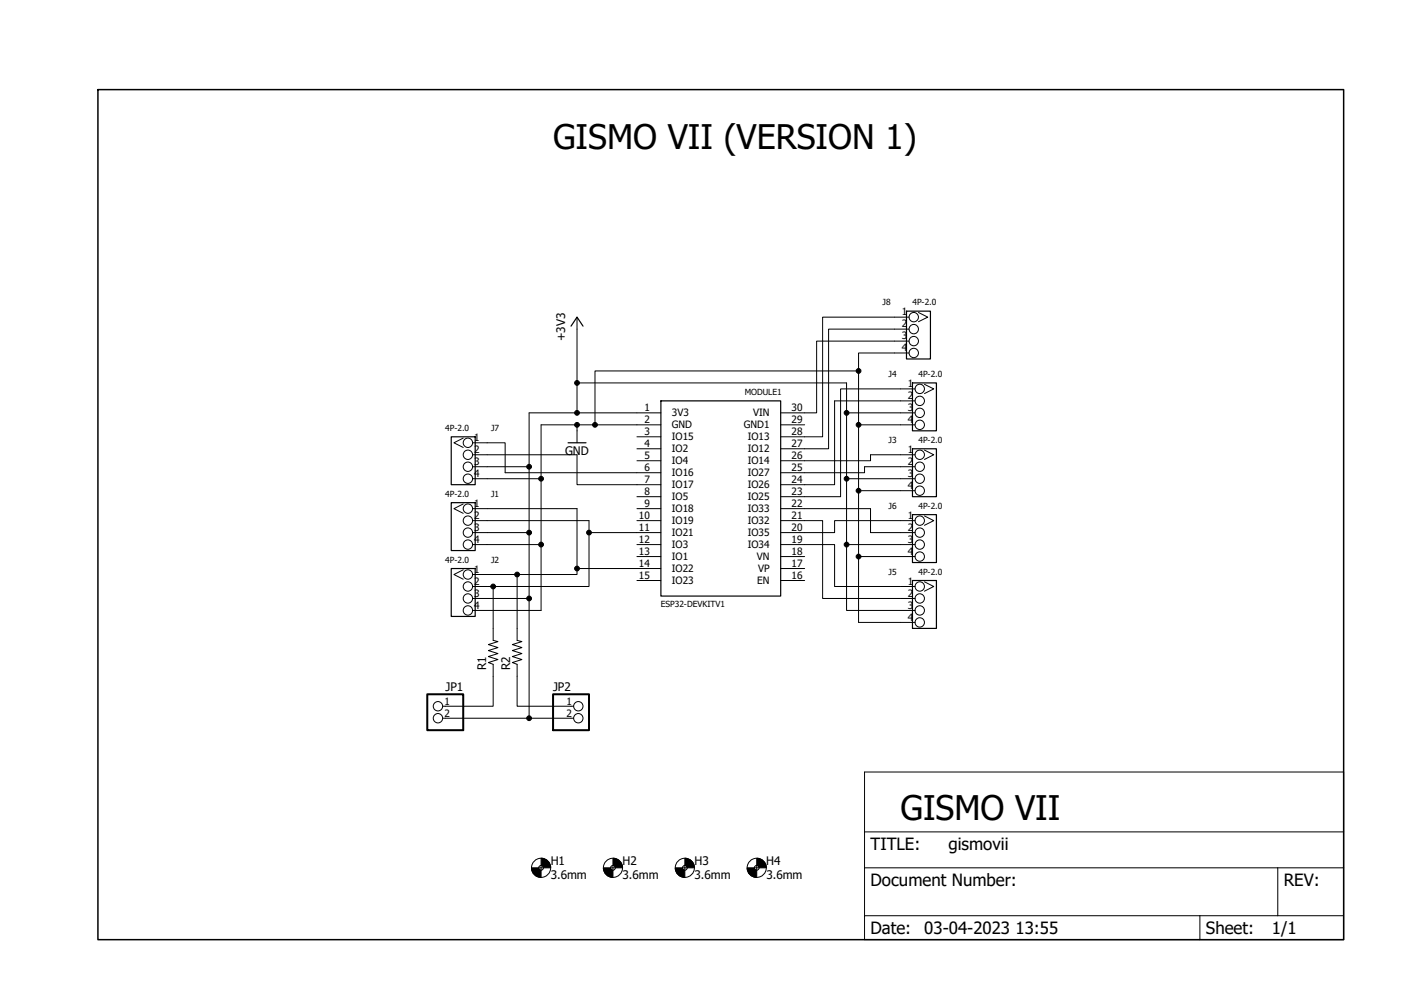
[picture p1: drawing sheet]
<?xml version="1.0" encoding="utf-8"?>
<!DOCTYPE eagle SYSTEM "eagle.dtd">
<eagle version="7.4.0">
<drawing>
<settings>
<setting alwaysvectorfont="no"/>
<setting verticaltext="up"/>
</settings>
<grid distance="0.05" unitdist="inch" unit="inch" style="lines" multiple="1" display="no" altdistance="0.01" altunitdist="inch" altunit="inch"/>
<schematic xreflabel="%F%N/%S.%C%R" xrefpart="/%S.%C%R">
<libraries>
<library name="frames">
<symbols>
<symbol name="DINA4_L">
<frame x1="0" y1="0" x2="264.16" y2="180.34" columns="4" rows="4" layer="94" border-left="no" border-top="no" border-right="no" border-bottom="no"/>
</symbol>
<symbol name="DOCFIELD">
<wire x1="0" y1="0" x2="71.12" y2="0" width="0.1016" layer="94"/>
<wire x1="101.6" y1="15.24" x2="87.63" y2="15.24" width="0.1016" layer="94"/>
<wire x1="0" y1="0" x2="0" y2="5.08" width="0.1016" layer="94"/>
<wire x1="0" y1="5.08" x2="71.12" y2="5.08" width="0.1016" layer="94"/>
<wire x1="0" y1="5.08" x2="0" y2="15.24" width="0.1016" layer="94"/>
<wire x1="101.6" y1="15.24" x2="101.6" y2="5.08" width="0.1016" layer="94"/>
<wire x1="71.12" y1="5.08" x2="71.12" y2="0" width="0.1016" layer="94"/>
<wire x1="71.12" y1="5.08" x2="87.63" y2="5.08" width="0.1016" layer="94"/>
<wire x1="71.12" y1="0" x2="101.6" y2="0" width="0.1016" layer="94"/>
<wire x1="87.63" y1="15.24" x2="87.63" y2="5.08" width="0.1016" layer="94"/>
<wire x1="87.63" y1="15.24" x2="0" y2="15.24" width="0.1016" layer="94"/>
<wire x1="87.63" y1="5.08" x2="101.6" y2="5.08" width="0.1016" layer="94"/>
<wire x1="101.6" y1="5.08" x2="101.6" y2="0" width="0.1016" layer="94"/>
<wire x1="0" y1="15.24" x2="0" y2="22.86" width="0.1016" layer="94"/>
<wire x1="101.6" y1="35.56" x2="0" y2="35.56" width="0.1016" layer="94"/>
<wire x1="101.6" y1="35.56" x2="101.6" y2="22.86" width="0.1016" layer="94"/>
<wire x1="0" y1="22.86" x2="101.6" y2="22.86" width="0.1016" layer="94"/>
<wire x1="0" y1="22.86" x2="0" y2="35.56" width="0.1016" layer="94"/>
<wire x1="101.6" y1="22.86" x2="101.6" y2="15.24" width="0.1016" layer="94"/>
<text x="1.27" y="1.27" size="2.54" layer="94">Date:</text>
<text x="12.7" y="1.27" size="2.54" layer="94">&gt;LAST_DATE_TIME</text>
<text x="72.39" y="1.27" size="2.54" layer="94">Sheet:</text>
<text x="86.36" y="1.27" size="2.54" layer="94">&gt;SHEET</text>
<text x="88.9" y="11.43" size="2.54" layer="94">REV:</text>
<text x="1.27" y="19.05" size="2.54" layer="94">TITLE:</text>
<text x="1.27" y="11.43" size="2.54" layer="94">Document Number:</text>
<text x="17.78" y="19.05" size="2.54" layer="94">&gt;DRAWING_NAME</text>
</symbol>
</symbols>
<devicesets>
<deviceset name="DINA4_L" prefix="FRAME" uservalue="yes">
<gates>
<gate name="G$1" symbol="DINA4_L" x="0" y="0"/>
<gate name="G$2" symbol="DOCFIELD" x="162.56" y="0" addlevel="must"/>
</gates>
<devices>
<device name="">
<technologies>
<technology name=""/>
</technologies>
</device>
</devices>
</deviceset>
</devicesets>
</library>
<library name="supply1">
<symbols>
<symbol name="+3V3">
<wire x1="1.27" y1="-1.905" x2="0" y2="0" width="0.254" layer="94"/>
<wire x1="0" y1="0" x2="-1.27" y2="-1.905" width="0.254" layer="94"/>
<text x="-2.54" y="-5.08" size="1.778" layer="96" rot="R90">&gt;VALUE</text>
<pin name="+3V3" x="0" y="-2.54" visible="off" length="short" direction="sup" rot="R90"/>
</symbol>
<symbol name="GND">
<wire x1="-1.905" y1="0" x2="1.905" y2="0" width="0.254" layer="94"/>
<text x="-2.54" y="-2.54" size="1.778" layer="96">&gt;VALUE</text>
<pin name="GND" x="0" y="2.54" visible="off" length="short" direction="sup" rot="R270"/>
</symbol>
</symbols>
<devicesets>
<deviceset name="+3V3" prefix="+3V3">
<gates>
<gate name="G$1" symbol="+3V3" x="0" y="0"/>
</gates>
<devices>
<device name="">
<technologies>
<technology name=""/>
</technologies>
</device>
</devices>
</deviceset>
<deviceset name="GND" prefix="GND">
<gates>
<gate name="1" symbol="GND" x="0" y="0"/>
</gates>
<devices>
<device name="">
<technologies>
<technology name=""/>
</technologies>
</device>
</devices>
</deviceset>
</devicesets>
</library>
<library name="holes">
<symbols>
<symbol name="MOUNT-HOLE">
<wire x1="0" y1="1.27" x2="1.27" y2="0" width="1.524" layer="94" curve="-90" cap="flat"/>
<wire x1="-1.27" y1="0" x2="0" y2="-1.27" width="1.524" layer="94" curve="90" cap="flat"/>
<wire x1="-0.508" y1="0" x2="0.508" y2="0" width="0.0508" layer="94"/>
<wire x1="0" y1="0.508" x2="0" y2="-0.508" width="0.0508" layer="94"/>
<circle x="0" y="0" radius="2.032" width="0.0508" layer="94"/>
<circle x="0" y="0" radius="0.508" width="0.0508" layer="94"/>
<text x="2.032" y="0.5842" size="1.778" layer="95">&gt;NAME</text>
<text x="2.032" y="-2.4638" size="1.778" layer="96">&gt;VALUE</text>
</symbol>
</symbols>
<devicesets>
<deviceset name="MOUNT-HOLE" prefix="H">
<gates>
<gate name="G$1" symbol="MOUNT-HOLE" x="0" y="0"/>
</gates>
<devices>
<device name="2.8" package="2,8">
<technologies>
<technology name=""/>
</technologies>
</device>
<device name="3.0" package="3,0">
<technologies>
<technology name=""/>
</technologies>
</device>
<device name="3.3" package="3,3">
<technologies>
<technology name=""/>
</technologies>
</device>
<device name="3.6" package="3,6">
<technologies>
<technology name=""/>
</technologies>
</device>
<device name="4.1" package="4,1">
<technologies>
<technology name=""/>
</technologies>
</device>
<device name="4.5" package="4,5">
<technologies>
<technology name=""/>
</technologies>
</device>
<device name="5.0" package="5,0">
<technologies>
<technology name=""/>
</technologies>
</device>
<device name="3.2" package="3,2">
<technologies>
<technology name=""/>
</technologies>
</device>
<device name="4.3" package="4,3">
<technologies>
<technology name=""/>
</technologies>
</device>
<device name="5.5" package="5,5">
<technologies>
<technology name=""/>
</technologies>
</device>
</devices>
</deviceset>
</devicesets>
</library>
<library name="ESP32-DEVKITV1">
<symbols>
<symbol name="ESP32-DEVKITV1">
<wire x1="-25.4" y1="-12.7" x2="-25.4" y2="12.7" width="0.254" layer="94"/>
<wire x1="-25.4" y1="12.7" x2="16" y2="12.7" width="0.254" layer="94"/>
<wire x1="16" y1="12.7" x2="16" y2="-12.7" width="0.254" layer="94"/>
<wire x1="16" y1="-12.7" x2="-25.4" y2="-12.7" width="0.254" layer="94"/>
<pin name="3V3" x="-22.86" y="-17.78" length="middle" rot="R90"/>
<pin name="GND" x="-20.32" y="-17.78" length="middle" rot="R90"/>
<pin name="IO15" x="-17.78" y="-17.78" length="middle" rot="R90"/>
<pin name="IO2" x="-15.24" y="-17.78" length="middle" rot="R90"/>
<pin name="IO4" x="-12.7" y="-17.78" length="middle" rot="R90"/>
<pin name="IO16" x="-10.16" y="-17.78" length="middle" rot="R90"/>
<pin name="IO17" x="-7.62" y="-17.78" length="middle" rot="R90"/>
<pin name="IO5" x="-5.08" y="-17.78" length="middle" rot="R90"/>
<pin name="IO18" x="-2.54" y="-17.78" length="middle" rot="R90"/>
<pin name="IO19" x="0" y="-17.78" length="middle" rot="R90"/>
<pin name="IO21" x="2.54" y="-17.78" length="middle" rot="R90"/>
<pin name="IO3" x="5.08" y="-17.78" length="middle" rot="R90"/>
<pin name="IO1" x="7.62" y="-17.78" length="middle" rot="R90"/>
<pin name="IO22" x="10.16" y="-17.78" length="middle" rot="R90"/>
<pin name="IO23" x="12.7" y="-17.78" length="middle" rot="R90"/>
<pin name="EN" x="12.7" y="17.78" length="middle" rot="R270"/>
<pin name="VP" x="10.16" y="17.78" length="middle" rot="R270"/>
<pin name="VN" x="7.62" y="17.78" length="middle" rot="R270"/>
<pin name="IO34" x="5.08" y="17.78" length="middle" rot="R270"/>
<pin name="IO35" x="2.54" y="17.78" length="middle" rot="R270"/>
<pin name="IO32" x="0" y="17.78" length="middle" rot="R270"/>
<pin name="IO33" x="-2.54" y="17.78" length="middle" rot="R270"/>
<pin name="IO25" x="-5.08" y="17.78" length="middle" rot="R270"/>
<pin name="IO26" x="-7.62" y="17.78" length="middle" rot="R270"/>
<pin name="IO27" x="-10.16" y="17.78" length="middle" rot="R270"/>
<pin name="IO14" x="-12.7" y="17.78" length="middle" rot="R270"/>
<pin name="IO12" x="-15.24" y="17.78" length="middle" rot="R270"/>
<pin name="IO13" x="-17.78" y="17.78" length="middle" rot="R270"/>
<pin name="GND1" x="-20.32" y="17.78" length="middle" rot="R270"/>
<pin name="VIN" x="-22.86" y="17.78" length="middle" rot="R270"/>
<text x="-26.67" y="5.08" size="1.27" layer="95" rot="R90">&gt;NAME</text>
<text x="18.4" y="-12.7" size="1.27" layer="96" rot="R90">ESP32-DEVKITV1</text>
</symbol>
</symbols>
<devicesets>
<deviceset name="ESP32DEVKITV1">
<gates>
<gate name="G$1" symbol="ESP32-DEVKITV1" x="0" y="0"/>
</gates>
<devices>
<device name="" package="ESP32-DEVKITV1">
<connects>
<connect gate="G$1" pin="3V3" pad="1"/>
<connect gate="G$1" pin="EN" pad="16"/>
<connect gate="G$1" pin="GND" pad="2"/>
<connect gate="G$1" pin="GND1" pad="29"/>
<connect gate="G$1" pin="IO1" pad="13"/>
<connect gate="G$1" pin="IO12" pad="27"/>
<connect gate="G$1" pin="IO13" pad="28"/>
<connect gate="G$1" pin="IO14" pad="26"/>
<connect gate="G$1" pin="IO15" pad="3"/>
<connect gate="G$1" pin="IO16" pad="6"/>
<connect gate="G$1" pin="IO17" pad="7"/>
<connect gate="G$1" pin="IO18" pad="9"/>
<connect gate="G$1" pin="IO19" pad="10"/>
<connect gate="G$1" pin="IO2" pad="4"/>
<connect gate="G$1" pin="IO21" pad="11"/>
<connect gate="G$1" pin="IO22" pad="14"/>
<connect gate="G$1" pin="IO23" pad="15"/>
<connect gate="G$1" pin="IO25" pad="23"/>
<connect gate="G$1" pin="IO26" pad="24"/>
<connect gate="G$1" pin="IO27" pad="25"/>
<connect gate="G$1" pin="IO3" pad="12"/>
<connect gate="G$1" pin="IO32" pad="21"/>
<connect gate="G$1" pin="IO33" pad="22"/>
<connect gate="G$1" pin="IO34" pad="19"/>
<connect gate="G$1" pin="IO35" pad="20"/>
<connect gate="G$1" pin="IO4" pad="5"/>
<connect gate="G$1" pin="IO5" pad="8"/>
<connect gate="G$1" pin="VIN" pad="30"/>
<connect gate="G$1" pin="VN" pad="18"/>
<connect gate="G$1" pin="VP" pad="17"/>
</connects>
<technologies>
<technology name=""/>
</technologies>
</device>
</devices>
</deviceset>
</devicesets>
</library>
<library name="OPL_Connector">
<symbols>
<symbol name="GROVE-CONNECTOR-DIP">
<wire x1="-1.27" y1="5.08" x2="3.81" y2="5.08" width="0.254" layer="94"/>
<wire x1="3.81" y1="5.08" x2="3.81" y2="-5.08" width="0.254" layer="94"/>
<wire x1="3.81" y1="-5.08" x2="-1.27" y2="-5.08" width="0.254" layer="94"/>
<wire x1="-1.27" y1="-5.08" x2="-1.27" y2="5.08" width="0.254" layer="94"/>
<text x="-6.35" y="6.35" size="1.27" layer="95" ratio="10">&gt;name</text>
<text x="0" y="6.35" size="1.27" layer="96" ratio="10">&gt;value</text>
<pin name="1" x="-3.81" y="3.81" visible="pad" length="middle" function="dotclk"/>
<pin name="2" x="-3.81" y="1.27" visible="pad" length="middle" function="dot"/>
<pin name="3" x="-3.81" y="-1.27" visible="pad" length="middle" function="dot"/>
<pin name="4" x="-3.81" y="-3.81" visible="pad" length="middle" function="dot"/>
</symbol>
</symbols>
<devicesets>
<deviceset name="GROVE-CONNECTOR-DIP(4P-2.0)" prefix="J" uservalue="yes">
<gates>
<gate name="G$1" symbol="GROVE-CONNECTOR-DIP" x="0" y="0"/>
</gates>
<devices>
<device name="" package="HW4-2.0">
<connects>
<connect gate="G$1" pin="1" pad="1"/>
<connect gate="G$1" pin="2" pad="2"/>
<connect gate="G$1" pin="3" pad="3"/>
<connect gate="G$1" pin="4" pad="4"/>
</connects>
<technologies>
<technology name="">
<attribute name="VALUE" value="4P-2.0" constant="no"/>
</technology>
</technologies>
</device>
</devices>
</deviceset>
</devicesets>
</library>
<library name="rcl">
<symbols>
<symbol name="R-US">
<wire x1="-2.54" y1="0" x2="-2.159" y2="1.016" width="0.2032" layer="94"/>
<wire x1="-2.159" y1="1.016" x2="-1.524" y2="-1.016" width="0.2032" layer="94"/>
<wire x1="-1.524" y1="-1.016" x2="-0.889" y2="1.016" width="0.2032" layer="94"/>
<wire x1="-0.889" y1="1.016" x2="-0.254" y2="-1.016" width="0.2032" layer="94"/>
<wire x1="-0.254" y1="-1.016" x2="0.381" y2="1.016" width="0.2032" layer="94"/>
<wire x1="0.381" y1="1.016" x2="1.016" y2="-1.016" width="0.2032" layer="94"/>
<wire x1="1.016" y1="-1.016" x2="1.651" y2="1.016" width="0.2032" layer="94"/>
<wire x1="1.651" y1="1.016" x2="2.286" y2="-1.016" width="0.2032" layer="94"/>
<wire x1="2.286" y1="-1.016" x2="2.54" y2="0" width="0.2032" layer="94"/>
<text x="-3.81" y="1.4986" size="1.778" layer="95">&gt;NAME</text>
<text x="-3.81" y="-3.302" size="1.778" layer="96">&gt;VALUE</text>
<pin name="2" x="5.08" y="0" visible="off" length="short" direction="pas" swaplevel="1" rot="R180"/>
<pin name="1" x="-5.08" y="0" visible="off" length="short" direction="pas" swaplevel="1"/>
</symbol>
</symbols>
<devicesets>
<deviceset name="R-US_" prefix="R" uservalue="yes">
<gates>
<gate name="G$1" symbol="R-US" x="0" y="0"/>
</gates>
<devices>
<device name="R0402" package="R0402">
<connects>
<connect gate="G$1" pin="1" pad="1"/>
<connect gate="G$1" pin="2" pad="2"/>
</connects>
<technologies>
<technology name=""/>
</technologies>
</device>
<device name="R0603" package="R0603">
<connects>
<connect gate="G$1" pin="1" pad="1"/>
<connect gate="G$1" pin="2" pad="2"/>
</connects>
<technologies>
<technology name=""/>
</technologies>
</device>
<device name="R0805" package="R0805">
<connects>
<connect gate="G$1" pin="1" pad="1"/>
<connect gate="G$1" pin="2" pad="2"/>
</connects>
<technologies>
<technology name=""/>
</technologies>
</device>
<device name="R0805W" package="R0805W">
<connects>
<connect gate="G$1" pin="1" pad="1"/>
<connect gate="G$1" pin="2" pad="2"/>
</connects>
<technologies>
<technology name=""/>
</technologies>
</device>
<device name="R1206" package="R1206">
<connects>
<connect gate="G$1" pin="1" pad="1"/>
<connect gate="G$1" pin="2" pad="2"/>
</connects>
<technologies>
<technology name=""/>
</technologies>
</device>
<device name="R1206W" package="R1206W">
<connects>
<connect gate="G$1" pin="1" pad="1"/>
<connect gate="G$1" pin="2" pad="2"/>
</connects>
<technologies>
<technology name=""/>
</technologies>
</device>
<device name="R1210" package="R1210">
<connects>
<connect gate="G$1" pin="1" pad="1"/>
<connect gate="G$1" pin="2" pad="2"/>
</connects>
<technologies>
<technology name=""/>
</technologies>
</device>
<device name="R1210W" package="R1210W">
<connects>
<connect gate="G$1" pin="1" pad="1"/>
<connect gate="G$1" pin="2" pad="2"/>
</connects>
<technologies>
<technology name=""/>
</technologies>
</device>
<device name="R2010" package="R2010">
<connects>
<connect gate="G$1" pin="1" pad="1"/>
<connect gate="G$1" pin="2" pad="2"/>
</connects>
<technologies>
<technology name=""/>
</technologies>
</device>
<device name="R2010W" package="R2010W">
<connects>
<connect gate="G$1" pin="1" pad="1"/>
<connect gate="G$1" pin="2" pad="2"/>
</connects>
<technologies>
<technology name=""/>
</technologies>
</device>
<device name="R2012" package="R2012">
<connects>
<connect gate="G$1" pin="1" pad="1"/>
<connect gate="G$1" pin="2" pad="2"/>
</connects>
<technologies>
<technology name=""/>
</technologies>
</device>
<device name="R2012W" package="R2012W">
<connects>
<connect gate="G$1" pin="1" pad="1"/>
<connect gate="G$1" pin="2" pad="2"/>
</connects>
<technologies>
<technology name=""/>
</technologies>
</device>
<device name="R2512" package="R2512">
<connects>
<connect gate="G$1" pin="1" pad="1"/>
<connect gate="G$1" pin="2" pad="2"/>
</connects>
<technologies>
<technology name=""/>
</technologies>
</device>
<device name="R2512W" package="R2512W">
<connects>
<connect gate="G$1" pin="1" pad="1"/>
<connect gate="G$1" pin="2" pad="2"/>
</connects>
<technologies>
<technology name=""/>
</technologies>
</device>
<device name="R3216" package="R3216">
<connects>
<connect gate="G$1" pin="1" pad="1"/>
<connect gate="G$1" pin="2" pad="2"/>
</connects>
<technologies>
<technology name=""/>
</technologies>
</device>
<device name="R3216W" package="R3216W">
<connects>
<connect gate="G$1" pin="1" pad="1"/>
<connect gate="G$1" pin="2" pad="2"/>
</connects>
<technologies>
<technology name=""/>
</technologies>
</device>
<device name="R3225" package="R3225">
<connects>
<connect gate="G$1" pin="1" pad="1"/>
<connect gate="G$1" pin="2" pad="2"/>
</connects>
<technologies>
<technology name=""/>
</technologies>
</device>
<device name="R3225W" package="R3225W">
<connects>
<connect gate="G$1" pin="1" pad="1"/>
<connect gate="G$1" pin="2" pad="2"/>
</connects>
<technologies>
<technology name=""/>
</technologies>
</device>
<device name="R5025" package="R5025">
<connects>
<connect gate="G$1" pin="1" pad="1"/>
<connect gate="G$1" pin="2" pad="2"/>
</connects>
<technologies>
<technology name=""/>
</technologies>
</device>
<device name="R5025W" package="R5025W">
<connects>
<connect gate="G$1" pin="1" pad="1"/>
<connect gate="G$1" pin="2" pad="2"/>
</connects>
<technologies>
<technology name=""/>
</technologies>
</device>
<device name="R6332" package="R6332">
<connects>
<connect gate="G$1" pin="1" pad="1"/>
<connect gate="G$1" pin="2" pad="2"/>
</connects>
<technologies>
<technology name=""/>
</technologies>
</device>
<device name="R6332W" package="R6332W">
<connects>
<connect gate="G$1" pin="1" pad="1"/>
<connect gate="G$1" pin="2" pad="2"/>
</connects>
<technologies>
<technology name=""/>
</technologies>
</device>
<device name="M0805" package="M0805">
<connects>
<connect gate="G$1" pin="1" pad="1"/>
<connect gate="G$1" pin="2" pad="2"/>
</connects>
<technologies>
<technology name=""/>
</technologies>
</device>
<device name="M1206" package="M1206">
<connects>
<connect gate="G$1" pin="1" pad="1"/>
<connect gate="G$1" pin="2" pad="2"/>
</connects>
<technologies>
<technology name=""/>
</technologies>
</device>
<device name="M1406" package="M1406">
<connects>
<connect gate="G$1" pin="1" pad="1"/>
<connect gate="G$1" pin="2" pad="2"/>
</connects>
<technologies>
<technology name=""/>
</technologies>
</device>
<device name="M2012" package="M2012">
<connects>
<connect gate="G$1" pin="1" pad="1"/>
<connect gate="G$1" pin="2" pad="2"/>
</connects>
<technologies>
<technology name=""/>
</technologies>
</device>
<device name="M2309" package="M2309">
<connects>
<connect gate="G$1" pin="1" pad="1"/>
<connect gate="G$1" pin="2" pad="2"/>
</connects>
<technologies>
<technology name=""/>
</technologies>
</device>
<device name="M3216" package="M3216">
<connects>
<connect gate="G$1" pin="1" pad="1"/>
<connect gate="G$1" pin="2" pad="2"/>
</connects>
<technologies>
<technology name=""/>
</technologies>
</device>
<device name="M3516" package="M3516">
<connects>
<connect gate="G$1" pin="1" pad="1"/>
<connect gate="G$1" pin="2" pad="2"/>
</connects>
<technologies>
<technology name=""/>
</technologies>
</device>
<device name="M5923" package="M5923">
<connects>
<connect gate="G$1" pin="1" pad="1"/>
<connect gate="G$1" pin="2" pad="2"/>
</connects>
<technologies>
<technology name=""/>
</technologies>
</device>
<device name="0204/5" package="0204/5">
<connects>
<connect gate="G$1" pin="1" pad="1"/>
<connect gate="G$1" pin="2" pad="2"/>
</connects>
<technologies>
<technology name=""/>
</technologies>
</device>
<device name="0204/7" package="0204/7">
<connects>
<connect gate="G$1" pin="1" pad="1"/>
<connect gate="G$1" pin="2" pad="2"/>
</connects>
<technologies>
<technology name=""/>
</technologies>
</device>
<device name="0207/10" package="0207/10">
<connects>
<connect gate="G$1" pin="1" pad="1"/>
<connect gate="G$1" pin="2" pad="2"/>
</connects>
<technologies>
<technology name=""/>
</technologies>
</device>
<device name="0207/12" package="0207/12">
<connects>
<connect gate="G$1" pin="1" pad="1"/>
<connect gate="G$1" pin="2" pad="2"/>
</connects>
<technologies>
<technology name=""/>
</technologies>
</device>
<device name="0207/15" package="0207/15">
<connects>
<connect gate="G$1" pin="1" pad="1"/>
<connect gate="G$1" pin="2" pad="2"/>
</connects>
<technologies>
<technology name=""/>
</technologies>
</device>
<device name="0207/2V" package="0207/2V">
<connects>
<connect gate="G$1" pin="1" pad="1"/>
<connect gate="G$1" pin="2" pad="2"/>
</connects>
<technologies>
<technology name=""/>
</technologies>
</device>
<device name="0207/5V" package="0207/5V">
<connects>
<connect gate="G$1" pin="1" pad="1"/>
<connect gate="G$1" pin="2" pad="2"/>
</connects>
<technologies>
<technology name=""/>
</technologies>
</device>
<device name="0207/7" package="0207/7">
<connects>
<connect gate="G$1" pin="1" pad="1"/>
<connect gate="G$1" pin="2" pad="2"/>
</connects>
<technologies>
<technology name=""/>
</technologies>
</device>
<device name="0309/10" package="0309/10">
<connects>
<connect gate="G$1" pin="1" pad="1"/>
<connect gate="G$1" pin="2" pad="2"/>
</connects>
<technologies>
<technology name=""/>
</technologies>
</device>
<device name="0309/12" package="0309/12">
<connects>
<connect gate="G$1" pin="1" pad="1"/>
<connect gate="G$1" pin="2" pad="2"/>
</connects>
<technologies>
<technology name=""/>
</technologies>
</device>
<device name="0411/12" package="0411/12">
<connects>
<connect gate="G$1" pin="1" pad="1"/>
<connect gate="G$1" pin="2" pad="2"/>
</connects>
<technologies>
<technology name=""/>
</technologies>
</device>
<device name="0411/15" package="0411/15">
<connects>
<connect gate="G$1" pin="1" pad="1"/>
<connect gate="G$1" pin="2" pad="2"/>
</connects>
<technologies>
<technology name=""/>
</technologies>
</device>
<device name="0411/3V" package="0411V">
<connects>
<connect gate="G$1" pin="1" pad="1"/>
<connect gate="G$1" pin="2" pad="2"/>
</connects>
<technologies>
<technology name=""/>
</technologies>
</device>
<device name="0414/15" package="0414/15">
<connects>
<connect gate="G$1" pin="1" pad="1"/>
<connect gate="G$1" pin="2" pad="2"/>
</connects>
<technologies>
<technology name=""/>
</technologies>
</device>
<device name="0414/5V" package="0414V">
<connects>
<connect gate="G$1" pin="1" pad="1"/>
<connect gate="G$1" pin="2" pad="2"/>
</connects>
<technologies>
<technology name=""/>
</technologies>
</device>
<device name="0617/17" package="0617/17">
<connects>
<connect gate="G$1" pin="1" pad="1"/>
<connect gate="G$1" pin="2" pad="2"/>
</connects>
<technologies>
<technology name=""/>
</technologies>
</device>
<device name="0617/22" package="0617/22">
<connects>
<connect gate="G$1" pin="1" pad="1"/>
<connect gate="G$1" pin="2" pad="2"/>
</connects>
<technologies>
<technology name=""/>
</technologies>
</device>
<device name="0617/5V" package="0617V">
<connects>
<connect gate="G$1" pin="1" pad="1"/>
<connect gate="G$1" pin="2" pad="2"/>
</connects>
<technologies>
<technology name=""/>
</technologies>
</device>
<device name="0922/22" package="0922/22">
<connects>
<connect gate="G$1" pin="1" pad="1"/>
<connect gate="G$1" pin="2" pad="2"/>
</connects>
<technologies>
<technology name=""/>
</technologies>
</device>
<device name="0613/5V" package="P0613V">
<connects>
<connect gate="G$1" pin="1" pad="1"/>
<connect gate="G$1" pin="2" pad="2"/>
</connects>
<technologies>
<technology name=""/>
</technologies>
</device>
<device name="0613/15" package="P0613/15">
<connects>
<connect gate="G$1" pin="1" pad="1"/>
<connect gate="G$1" pin="2" pad="2"/>
</connects>
<technologies>
<technology name=""/>
</technologies>
</device>
<device name="0817/22" package="P0817/22">
<connects>
<connect gate="G$1" pin="1" pad="1"/>
<connect gate="G$1" pin="2" pad="2"/>
</connects>
<technologies>
<technology name=""/>
</technologies>
</device>
<device name="0817/7V" package="P0817V">
<connects>
<connect gate="G$1" pin="1" pad="1"/>
<connect gate="G$1" pin="2" pad="2"/>
</connects>
<technologies>
<technology name=""/>
</technologies>
</device>
<device name="V234/12" package="V234/12">
<connects>
<connect gate="G$1" pin="1" pad="1"/>
<connect gate="G$1" pin="2" pad="2"/>
</connects>
<technologies>
<technology name=""/>
</technologies>
</device>
<device name="V235/17" package="V235/17">
<connects>
<connect gate="G$1" pin="1" pad="1"/>
<connect gate="G$1" pin="2" pad="2"/>
</connects>
<technologies>
<technology name=""/>
</technologies>
</device>
<device name="V526-0" package="V526-0">
<connects>
<connect gate="G$1" pin="1" pad="1"/>
<connect gate="G$1" pin="2" pad="2"/>
</connects>
<technologies>
<technology name=""/>
</technologies>
</device>
<device name="MELF0102AX" package="MINI_MELF-0102AX">
<connects>
<connect gate="G$1" pin="1" pad="1"/>
<connect gate="G$1" pin="2" pad="2"/>
</connects>
<technologies>
<technology name=""/>
</technologies>
</device>
<device name="0922V" package="0922V">
<connects>
<connect gate="G$1" pin="1" pad="1"/>
<connect gate="G$1" pin="2" pad="2"/>
</connects>
<technologies>
<technology name=""/>
</technologies>
</device>
<device name="MELF0102R" package="MINI_MELF-0102R">
<connects>
<connect gate="G$1" pin="1" pad="1"/>
<connect gate="G$1" pin="2" pad="2"/>
</connects>
<technologies>
<technology name=""/>
</technologies>
</device>
<device name="MELF0102W" package="MINI_MELF-0102W">
<connects>
<connect gate="G$1" pin="1" pad="1"/>
<connect gate="G$1" pin="2" pad="2"/>
</connects>
<technologies>
<technology name=""/>
</technologies>
</device>
<device name="MELF0204R" package="MINI_MELF-0204R">
<connects>
<connect gate="G$1" pin="1" pad="1"/>
<connect gate="G$1" pin="2" pad="2"/>
</connects>
<technologies>
<technology name=""/>
</technologies>
</device>
<device name="MELF0204W" package="MINI_MELF-0204W">
<connects>
<connect gate="G$1" pin="1" pad="1"/>
<connect gate="G$1" pin="2" pad="2"/>
</connects>
<technologies>
<technology name=""/>
</technologies>
</device>
<device name="MELF0207R" package="MINI_MELF-0207R">
<connects>
<connect gate="G$1" pin="1" pad="1"/>
<connect gate="G$1" pin="2" pad="2"/>
</connects>
<technologies>
<technology name=""/>
</technologies>
</device>
<device name="MELF0207W" package="MINI_MELF-0207W">
<connects>
<connect gate="G$1" pin="1" pad="1"/>
<connect gate="G$1" pin="2" pad="2"/>
</connects>
<technologies>
<technology name=""/>
</technologies>
</device>
<device name="RDH/15" package="RDH/15">
<connects>
<connect gate="G$1" pin="1" pad="1"/>
<connect gate="G$1" pin="2" pad="2"/>
</connects>
<technologies>
<technology name=""/>
</technologies>
</device>
<device name="0204/2V" package="0204V">
<connects>
<connect gate="G$1" pin="1" pad="1"/>
<connect gate="G$1" pin="2" pad="2"/>
</connects>
<technologies>
<technology name=""/>
</technologies>
</device>
<device name="0309/V" package="0309V">
<connects>
<connect gate="G$1" pin="1" pad="1"/>
<connect gate="G$1" pin="2" pad="2"/>
</connects>
<technologies>
<technology name=""/>
</technologies>
</device>
<device name="R0201" package="R0201">
<connects>
<connect gate="G$1" pin="1" pad="1"/>
<connect gate="G$1" pin="2" pad="2"/>
</connects>
<technologies>
<technology name=""/>
</technologies>
</device>
<device name="VMTA55" package="VMTA55">
<connects>
<connect gate="G$1" pin="1" pad="1"/>
<connect gate="G$1" pin="2" pad="2"/>
</connects>
<technologies>
<technology name=""/>
</technologies>
</device>
<device name="VMTB60" package="VMTB60">
<connects>
<connect gate="G$1" pin="1" pad="1"/>
<connect gate="G$1" pin="2" pad="2"/>
</connects>
<technologies>
<technology name=""/>
</technologies>
</device>
<device name="VTA52" package="VTA52">
<connects>
<connect gate="G$1" pin="1" pad="1"/>
<connect gate="G$1" pin="2" pad="2"/>
</connects>
<technologies>
<technology name=""/>
</technologies>
</device>
<device name="VTA53" package="VTA53">
<connects>
<connect gate="G$1" pin="1" pad="1"/>
<connect gate="G$1" pin="2" pad="2"/>
</connects>
<technologies>
<technology name=""/>
</technologies>
</device>
<device name="VTA54" package="VTA54">
<connects>
<connect gate="G$1" pin="1" pad="1"/>
<connect gate="G$1" pin="2" pad="2"/>
</connects>
<technologies>
<technology name=""/>
</technologies>
</device>
<device name="VTA55" package="VTA55">
<connects>
<connect gate="G$1" pin="1" pad="1"/>
<connect gate="G$1" pin="2" pad="2"/>
</connects>
<technologies>
<technology name=""/>
</technologies>
</device>
<device name="VTA56" package="VTA56">
<connects>
<connect gate="G$1" pin="1" pad="1"/>
<connect gate="G$1" pin="2" pad="2"/>
</connects>
<technologies>
<technology name=""/>
</technologies>
</device>
<device name="R4527" package="R4527">
<connects>
<connect gate="G$1" pin="1" pad="1"/>
<connect gate="G$1" pin="2" pad="2"/>
</connects>
<technologies>
<technology name=""/>
</technologies>
</device>
<device name="WSC0001" package="WSC0001">
<connects>
<connect gate="G$1" pin="1" pad="1"/>
<connect gate="G$1" pin="2" pad="2"/>
</connects>
<technologies>
<technology name=""/>
</technologies>
</device>
<device name="WSC0002" package="WSC0002">
<connects>
<connect gate="G$1" pin="1" pad="1"/>
<connect gate="G$1" pin="2" pad="2"/>
</connects>
<technologies>
<technology name=""/>
</technologies>
</device>
<device name="WSC01/2" package="WSC01/2">
<connects>
<connect gate="G$1" pin="1" pad="1"/>
<connect gate="G$1" pin="2" pad="2"/>
</connects>
<technologies>
<technology name=""/>
</technologies>
</device>
<device name="WSC2515" package="WSC2515">
<connects>
<connect gate="G$1" pin="1" pad="1"/>
<connect gate="G$1" pin="2" pad="2"/>
</connects>
<technologies>
<technology name=""/>
</technologies>
</device>
<device name="WSC4527" package="WSC4527">
<connects>
<connect gate="G$1" pin="1" pad="1"/>
<connect gate="G$1" pin="2" pad="2"/>
</connects>
<technologies>
<technology name=""/>
</technologies>
</device>
<device name="WSC6927" package="WSC6927">
<connects>
<connect gate="G$1" pin="1" pad="1"/>
<connect gate="G$1" pin="2" pad="2"/>
</connects>
<technologies>
<technology name=""/>
</technologies>
</device>
<device name="R1218" package="R1218">
<connects>
<connect gate="G$1" pin="1" pad="1"/>
<connect gate="G$1" pin="2" pad="2"/>
</connects>
<technologies>
<technology name=""/>
</technologies>
</device>
<device name="1812X7R" package="1812X7R">
<connects>
<connect gate="G$1" pin="1" pad="1"/>
<connect gate="G$1" pin="2" pad="2"/>
</connects>
<technologies>
<technology name=""/>
</technologies>
</device>
<device name="01005" package="R01005">
<connects>
<connect gate="G$1" pin="1" pad="1"/>
<connect gate="G$1" pin="2" pad="2"/>
</connects>
<technologies>
<technology name=""/>
</technologies>
</device>
</devices>
</deviceset>
</devicesets>
</library>
<library name="pinhead">
<symbols>
<symbol name="PINHD2">
<wire x1="-6.35" y1="-2.54" x2="1.27" y2="-2.54" width="0.4064" layer="94"/>
<wire x1="1.27" y1="-2.54" x2="1.27" y2="5.08" width="0.4064" layer="94"/>
<wire x1="1.27" y1="5.08" x2="-6.35" y2="5.08" width="0.4064" layer="94"/>
<wire x1="-6.35" y1="5.08" x2="-6.35" y2="-2.54" width="0.4064" layer="94"/>
<text x="-6.35" y="5.715" size="1.778" layer="95">&gt;NAME</text>
<text x="-6.35" y="-5.08" size="1.778" layer="96">&gt;VALUE</text>
<pin name="1" x="-2.54" y="2.54" visible="pad" length="short" direction="pas" function="dot"/>
<pin name="2" x="-2.54" y="0" visible="pad" length="short" direction="pas" function="dot"/>
</symbol>
</symbols>
<devicesets>
<deviceset name="PINHD-1X2" prefix="JP" uservalue="yes">
<gates>
<gate name="G$1" symbol="PINHD2" x="0" y="0"/>
</gates>
<devices>
<device name="" package="1X02">
<connects>
<connect gate="G$1" pin="1" pad="1"/>
<connect gate="G$1" pin="2" pad="2"/>
</connects>
<technologies>
<technology name=""/>
</technologies>
</device>
<device name="/90" package="1X02/90">
<connects>
<connect gate="G$1" pin="1" pad="1"/>
<connect gate="G$1" pin="2" pad="2"/>
</connects>
<technologies>
<technology name=""/>
</technologies>
</device>
</devices>
</deviceset>
</devicesets>
</library>
</libraries>
<attributes>
</attributes>
<variantdefs>
</variantdefs>
<classes>
<class number="0" name="default" width="0" drill="0">
</class>
</classes>
<parts>
<part name="FRAME1" library="frames" deviceset="DINA4_L" device=""/>
<part name="+3V1" library="supply1" deviceset="+3V3" device=""/>
<part name="GND1" library="supply1" deviceset="GND" device=""/>
<part name="H1" library="holes" deviceset="MOUNT-HOLE" device="3.6" value="3.6mm"/>
<part name="H2" library="holes" deviceset="MOUNT-HOLE" device="3.6" value="3.6mm"/>
<part name="H3" library="holes" deviceset="MOUNT-HOLE" device="3.6" value="3.6mm"/>
<part name="H4" library="holes" deviceset="MOUNT-HOLE" device="3.6" value="3.6mm"/>
<part name="MODULE1" library="ESP32-DEVKITV1" deviceset="ESP32DEVKITV1" device=""/>
<part name="J2" library="OPL_Connector" deviceset="GROVE-CONNECTOR-DIP(4P-2.0)" device="" value="4P-2.0"/>
<part name="J3" library="OPL_Connector" deviceset="GROVE-CONNECTOR-DIP(4P-2.0)" device="" value="4P-2.0"/>
<part name="J4" library="OPL_Connector" deviceset="GROVE-CONNECTOR-DIP(4P-2.0)" device="" value="4P-2.0"/>
<part name="J5" library="OPL_Connector" deviceset="GROVE-CONNECTOR-DIP(4P-2.0)" device="" value="4P-2.0"/>
<part name="J6" library="OPL_Connector" deviceset="GROVE-CONNECTOR-DIP(4P-2.0)" device="" value="4P-2.0"/>
<part name="J7" library="OPL_Connector" deviceset="GROVE-CONNECTOR-DIP(4P-2.0)" device="" value="4P-2.0"/>
<part name="J1" library="OPL_Connector" deviceset="GROVE-CONNECTOR-DIP(4P-2.0)" device="" value="4P-2.0"/>
<part name="R2" library="rcl" deviceset="R-US_" device="0204/7"/>
<part name="R1" library="rcl" deviceset="R-US_" device="0204/7"/>
<part name="JP1" library="pinhead" deviceset="PINHD-1X2" device=""/>
<part name="JP2" library="pinhead" deviceset="PINHD-1X2" device=""/>
<part name="J8" library="OPL_Connector" deviceset="GROVE-CONNECTOR-DIP(4P-2.0)" device="" value="4P-2.0"/>
</parts>
<sheets>
<sheet>
<plain>
<text x="96.52" y="167.64" size="5.08" layer="94">GISMO VII (VERSION 1)</text>
<text x="170.18" y="25.4" size="5.08" layer="94" ratio="20">GISMO VII</text>
</plain>
<instances>
<instance part="FRAME1" gate="G$1" x="0" y="0"/>
<instance part="FRAME1" gate="G$2" x="162.56" y="0"/>
<instance part="+3V1" gate="G$1" x="101.6" y="132.08"/>
<instance part="GND1" gate="1" x="101.6" y="105.41"/>
<instance part="H1" gate="G$1" x="93.98" y="15.24"/>
<instance part="H2" gate="G$1" x="109.22" y="15.24"/>
<instance part="H3" gate="G$1" x="124.46" y="15.24"/>
<instance part="H4" gate="G$1" x="139.7" y="15.24"/>
<instance part="MODULE1" gate="G$1" x="132.08" y="88.9" rot="R270"/>
<instance part="J2" gate="G$1" x="78.74" y="73.66" rot="MR0"/>
<instance part="J3" gate="G$1" x="173.99" y="99.06"/>
<instance part="J4" gate="G$1" x="173.99" y="113.03"/>
<instance part="J5" gate="G$1" x="173.99" y="71.12"/>
<instance part="J6" gate="G$1" x="173.99" y="85.09"/>
<instance part="J7" gate="G$1" x="78.74" y="101.6" rot="MR0"/>
<instance part="J1" gate="G$1" x="78.74" y="87.63" rot="MR0"/>
<instance part="R2" gate="G$1" x="88.9" y="60.96" rot="R90"/>
<instance part="R1" gate="G$1" x="83.82" y="60.96" rot="R90"/>
<instance part="JP1" gate="G$1" x="71.12" y="46.99" rot="MR0"/>
<instance part="JP2" gate="G$1" x="102.87" y="46.99"/>
<instance part="J8" gate="G$1" x="172.72" y="128.27"/>
</instances>
<busses>
</busses>
<nets>
<net name="+3V3" class="0">
<segment>
<pinref part="+3V1" gate="G$1" pin="+3V3"/>
<wire x1="114.3" y1="111.76" x2="101.6" y2="111.76" width="0.1524" layer="91"/>
<wire x1="101.6" y1="111.76" x2="101.6" y2="118.11" width="0.1524" layer="91"/>
<pinref part="MODULE1" gate="G$1" pin="3V3"/>
<wire x1="101.6" y1="118.11" x2="101.6" y2="129.54" width="0.1524" layer="91"/>
<wire x1="101.6" y1="111.76" x2="91.44" y2="111.76" width="0.1524" layer="91"/>
<junction x="101.6" y="111.76"/>
<pinref part="J1" gate="G$1" pin="3"/>
<wire x1="91.44" y1="111.76" x2="91.44" y2="100.33" width="0.1524" layer="91"/>
<wire x1="91.44" y1="100.33" x2="91.44" y2="86.36" width="0.1524" layer="91"/>
<wire x1="91.44" y1="86.36" x2="82.55" y2="86.36" width="0.1524" layer="91"/>
<wire x1="91.44" y1="86.36" x2="91.44" y2="72.39" width="0.1524" layer="91"/>
<junction x="91.44" y="86.36"/>
<pinref part="J2" gate="G$1" pin="3"/>
<wire x1="91.44" y1="72.39" x2="82.55" y2="72.39" width="0.1524" layer="91"/>
<wire x1="101.6" y1="118.11" x2="158.75" y2="118.11" width="0.1524" layer="91"/>
<junction x="101.6" y="118.11"/>
<wire x1="158.75" y1="118.11" x2="158.75" y2="111.76" width="0.1524" layer="91"/>
<pinref part="J5" gate="G$1" pin="3"/>
<wire x1="158.75" y1="111.76" x2="158.75" y2="97.79" width="0.1524" layer="91"/>
<wire x1="158.75" y1="97.79" x2="158.75" y2="83.82" width="0.1524" layer="91"/>
<wire x1="158.75" y1="83.82" x2="158.75" y2="69.85" width="0.1524" layer="91"/>
<wire x1="158.75" y1="69.85" x2="170.18" y2="69.85" width="0.1524" layer="91"/>
<pinref part="J4" gate="G$1" pin="3"/>
<wire x1="170.18" y1="111.76" x2="158.75" y2="111.76" width="0.1524" layer="91"/>
<junction x="158.75" y="111.76"/>
<pinref part="J3" gate="G$1" pin="3"/>
<wire x1="170.18" y1="97.79" x2="158.75" y2="97.79" width="0.1524" layer="91"/>
<junction x="158.75" y="97.79"/>
<pinref part="J6" gate="G$1" pin="3"/>
<wire x1="170.18" y1="83.82" x2="158.75" y2="83.82" width="0.1524" layer="91"/>
<junction x="158.75" y="83.82"/>
<pinref part="JP1" gate="G$1" pin="2"/>
<pinref part="JP2" gate="G$1" pin="2"/>
<wire x1="73.66" y1="46.99" x2="91.44" y2="46.99" width="0.1524" layer="91"/>
<wire x1="91.44" y1="46.99" x2="100.33" y2="46.99" width="0.1524" layer="91"/>
<wire x1="91.44" y1="72.39" x2="91.44" y2="46.99" width="0.1524" layer="91"/>
<junction x="91.44" y="72.39"/>
<junction x="91.44" y="46.99"/>
<pinref part="J7" gate="G$1" pin="3"/>
<wire x1="82.55" y1="100.33" x2="91.44" y2="100.33" width="0.1524" layer="91"/>
<junction x="91.44" y="100.33"/>
</segment>
</net>
<net name="GND" class="0">
<segment>
<pinref part="GND1" gate="1" pin="GND"/>
<wire x1="114.3" y1="109.22" x2="105.41" y2="109.22" width="0.1524" layer="91"/>
<wire x1="105.41" y1="109.22" x2="101.6" y2="109.22" width="0.1524" layer="91"/>
<wire x1="101.6" y1="109.22" x2="101.6" y2="107.95" width="0.1524" layer="91"/>
<pinref part="MODULE1" gate="G$1" pin="GND"/>
<wire x1="93.98" y1="109.22" x2="101.6" y2="109.22" width="0.1524" layer="91"/>
<junction x="101.6" y="109.22"/>
<pinref part="J1" gate="G$1" pin="4"/>
<wire x1="93.98" y1="109.22" x2="93.98" y2="97.79" width="0.1524" layer="91"/>
<wire x1="93.98" y1="97.79" x2="93.98" y2="83.82" width="0.1524" layer="91"/>
<wire x1="93.98" y1="83.82" x2="82.55" y2="83.82" width="0.1524" layer="91"/>
<wire x1="93.98" y1="69.85" x2="93.98" y2="83.82" width="0.1524" layer="91"/>
<junction x="93.98" y="83.82"/>
<pinref part="J2" gate="G$1" pin="4"/>
<wire x1="82.55" y1="69.85" x2="93.98" y2="69.85" width="0.1524" layer="91"/>
<wire x1="161.29" y1="109.22" x2="161.29" y2="95.25" width="0.1524" layer="91"/>
<pinref part="J5" gate="G$1" pin="4"/>
<wire x1="161.29" y1="95.25" x2="161.29" y2="81.28" width="0.1524" layer="91"/>
<wire x1="161.29" y1="81.28" x2="161.29" y2="67.31" width="0.1524" layer="91"/>
<wire x1="170.18" y1="67.31" x2="161.29" y2="67.31" width="0.1524" layer="91"/>
<pinref part="J6" gate="G$1" pin="4"/>
<wire x1="170.18" y1="81.28" x2="161.29" y2="81.28" width="0.1524" layer="91"/>
<junction x="161.29" y="81.28"/>
<pinref part="J3" gate="G$1" pin="4"/>
<wire x1="170.18" y1="95.25" x2="161.29" y2="95.25" width="0.1524" layer="91"/>
<junction x="161.29" y="95.25"/>
<pinref part="J4" gate="G$1" pin="4"/>
<wire x1="170.18" y1="109.22" x2="161.29" y2="109.22" width="0.1524" layer="91"/>
<wire x1="161.29" y1="109.22" x2="161.29" y2="120.65" width="0.1524" layer="91"/>
<junction x="161.29" y="109.22"/>
<wire x1="161.29" y1="120.65" x2="105.41" y2="120.65" width="0.1524" layer="91"/>
<wire x1="105.41" y1="120.65" x2="105.41" y2="109.22" width="0.1524" layer="91"/>
<junction x="105.41" y="109.22"/>
<pinref part="J7" gate="G$1" pin="4"/>
<wire x1="82.55" y1="97.79" x2="93.98" y2="97.79" width="0.1524" layer="91"/>
<junction x="93.98" y="97.79"/>
<pinref part="J8" gate="G$1" pin="4"/>
<wire x1="168.91" y1="124.46" x2="161.29" y2="124.46" width="0.1524" layer="91"/>
<wire x1="161.29" y1="124.46" x2="161.29" y2="120.65" width="0.1524" layer="91"/>
<junction x="161.29" y="120.65"/>
</segment>
</net>
<net name="N$1" class="0">
<segment>
<wire x1="104.14" y1="88.9" x2="104.14" y2="86.36" width="0.1524" layer="91"/>
<pinref part="MODULE1" gate="G$1" pin="IO21"/>
<wire x1="104.14" y1="86.36" x2="114.3" y2="86.36" width="0.1524" layer="91"/>
<pinref part="J1" gate="G$1" pin="2"/>
<wire x1="82.55" y1="88.9" x2="104.14" y2="88.9" width="0.1524" layer="91"/>
<pinref part="J2" gate="G$1" pin="2"/>
<wire x1="82.55" y1="74.93" x2="83.82" y2="74.93" width="0.1524" layer="91"/>
<wire x1="83.82" y1="74.93" x2="104.14" y2="74.93" width="0.1524" layer="91"/>
<wire x1="104.14" y1="74.93" x2="104.14" y2="86.36" width="0.1524" layer="91"/>
<junction x="104.14" y="86.36"/>
<pinref part="R1" gate="G$1" pin="2"/>
<wire x1="83.82" y1="66.04" x2="83.82" y2="74.93" width="0.1524" layer="91"/>
<junction x="83.82" y="74.93"/>
</segment>
</net>
<net name="N$2" class="0">
<segment>
<wire x1="101.6" y1="91.44" x2="101.6" y2="78.74" width="0.1524" layer="91"/>
<pinref part="MODULE1" gate="G$1" pin="IO22"/>
<wire x1="101.6" y1="78.74" x2="114.3" y2="78.74" width="0.1524" layer="91"/>
<pinref part="J1" gate="G$1" pin="1"/>
<wire x1="82.55" y1="91.44" x2="101.6" y2="91.44" width="0.1524" layer="91"/>
<pinref part="J2" gate="G$1" pin="1"/>
<wire x1="82.55" y1="77.47" x2="88.9" y2="77.47" width="0.1524" layer="91"/>
<wire x1="88.9" y1="77.47" x2="101.6" y2="77.47" width="0.1524" layer="91"/>
<wire x1="101.6" y1="77.47" x2="101.6" y2="78.74" width="0.1524" layer="91"/>
<junction x="101.6" y="78.74"/>
<pinref part="R2" gate="G$1" pin="2"/>
<wire x1="88.9" y1="66.04" x2="88.9" y2="77.47" width="0.1524" layer="91"/>
<junction x="88.9" y="77.47"/>
</segment>
</net>
<net name="N$3" class="0">
<segment>
<pinref part="MODULE1" gate="G$1" pin="IO17"/>
<wire x1="114.3" y1="96.52" x2="101.6" y2="96.52" width="0.1524" layer="91"/>
<wire x1="101.6" y1="96.52" x2="101.6" y2="102.87" width="0.1524" layer="91"/>
<pinref part="J7" gate="G$1" pin="2"/>
<wire x1="82.55" y1="102.87" x2="101.6" y2="102.87" width="0.1524" layer="91"/>
</segment>
</net>
<net name="N$4" class="0">
<segment>
<pinref part="MODULE1" gate="G$1" pin="IO16"/>
<wire x1="114.3" y1="99.06" x2="86.36" y2="99.06" width="0.1524" layer="91"/>
<pinref part="J7" gate="G$1" pin="1"/>
<wire x1="82.55" y1="105.41" x2="86.36" y2="105.41" width="0.1524" layer="91"/>
<wire x1="86.36" y1="105.41" x2="86.36" y2="99.06" width="0.1524" layer="91"/>
</segment>
</net>
<net name="N$6" class="0">
<segment>
<wire x1="156.21" y1="114.3" x2="170.18" y2="114.3" width="0.1524" layer="91"/>
<pinref part="J4" gate="G$1" pin="2"/>
<pinref part="MODULE1" gate="G$1" pin="IO26"/>
<wire x1="149.86" y1="96.52" x2="156.21" y2="96.52" width="0.1524" layer="91"/>
<wire x1="156.21" y1="96.52" x2="156.21" y2="114.3" width="0.1524" layer="91"/>
</segment>
</net>
<net name="N$7" class="0">
<segment>
<wire x1="157.48" y1="93.98" x2="157.48" y2="116.84" width="0.1524" layer="91"/>
<pinref part="J4" gate="G$1" pin="1"/>
<wire x1="157.48" y1="116.84" x2="170.18" y2="116.84" width="0.1524" layer="91"/>
<pinref part="MODULE1" gate="G$1" pin="IO25"/>
<wire x1="149.86" y1="93.98" x2="157.48" y2="93.98" width="0.1524" layer="91"/>
</segment>
</net>
<net name="N$9" class="0">
<segment>
<pinref part="J3" gate="G$1" pin="2"/>
<wire x1="170.18" y1="100.33" x2="162.56" y2="100.33" width="0.1524" layer="91"/>
<pinref part="MODULE1" gate="G$1" pin="IO27"/>
<wire x1="149.86" y1="99.06" x2="162.56" y2="99.06" width="0.1524" layer="91"/>
<wire x1="162.56" y1="99.06" x2="162.56" y2="100.33" width="0.1524" layer="91"/>
</segment>
</net>
<net name="N$11" class="0">
<segment>
<pinref part="MODULE1" gate="G$1" pin="IO35"/>
<wire x1="149.86" y1="86.36" x2="156.21" y2="86.36" width="0.1524" layer="91"/>
<wire x1="156.21" y1="86.36" x2="156.21" y2="88.9" width="0.1524" layer="91"/>
<pinref part="J6" gate="G$1" pin="1"/>
<wire x1="156.21" y1="88.9" x2="170.18" y2="88.9" width="0.1524" layer="91"/>
</segment>
</net>
<net name="N$13" class="0">
<segment>
<pinref part="JP2" gate="G$1" pin="1"/>
<pinref part="R2" gate="G$1" pin="1"/>
<wire x1="100.33" y1="49.53" x2="88.9" y2="49.53" width="0.1524" layer="91"/>
<wire x1="88.9" y1="49.53" x2="88.9" y2="55.88" width="0.1524" layer="91"/>
</segment>
</net>
<net name="N$14" class="0">
<segment>
<pinref part="JP1" gate="G$1" pin="1"/>
<pinref part="R1" gate="G$1" pin="1"/>
<wire x1="73.66" y1="49.53" x2="83.82" y2="49.53" width="0.1524" layer="91"/>
<wire x1="83.82" y1="49.53" x2="83.82" y2="55.88" width="0.1524" layer="91"/>
</segment>
</net>
<net name="N$5" class="0">
<segment>
<pinref part="MODULE1" gate="G$1" pin="IO34"/>
<wire x1="149.86" y1="83.82" x2="156.21" y2="83.82" width="0.1524" layer="91"/>
<wire x1="156.21" y1="83.82" x2="156.21" y2="74.93" width="0.1524" layer="91"/>
<pinref part="J5" gate="G$1" pin="1"/>
<wire x1="156.21" y1="74.93" x2="170.18" y2="74.93" width="0.1524" layer="91"/>
</segment>
</net>
<net name="N$8" class="0">
<segment>
<pinref part="J3" gate="G$1" pin="1"/>
<wire x1="163.83" y1="102.87" x2="170.18" y2="102.87" width="0.1524" layer="91"/>
<pinref part="MODULE1" gate="G$1" pin="IO14"/>
<wire x1="149.86" y1="101.6" x2="163.83" y2="101.6" width="0.1524" layer="91"/>
<wire x1="163.83" y1="101.6" x2="163.83" y2="102.87" width="0.1524" layer="91"/>
</segment>
</net>
<net name="N$12" class="0">
<segment>
<wire x1="163.83" y1="91.44" x2="163.83" y2="86.36" width="0.1524" layer="91"/>
<pinref part="J6" gate="G$1" pin="2"/>
<wire x1="163.83" y1="86.36" x2="170.18" y2="86.36" width="0.1524" layer="91"/>
<pinref part="MODULE1" gate="G$1" pin="IO33"/>
<wire x1="149.86" y1="91.44" x2="163.83" y2="91.44" width="0.1524" layer="91"/>
</segment>
</net>
<net name="N$15" class="0">
<segment>
<pinref part="MODULE1" gate="G$1" pin="IO32"/>
<wire x1="149.86" y1="88.9" x2="153.67" y2="88.9" width="0.1524" layer="91"/>
<wire x1="153.67" y1="88.9" x2="153.67" y2="72.39" width="0.1524" layer="91"/>
<pinref part="J5" gate="G$1" pin="2"/>
<wire x1="153.67" y1="72.39" x2="170.18" y2="72.39" width="0.1524" layer="91"/>
</segment>
</net>
<net name="N$16" class="0">
<segment>
<pinref part="MODULE1" gate="G$1" pin="VIN"/>
<wire x1="149.86" y1="111.76" x2="152.4" y2="111.76" width="0.1524" layer="91"/>
<wire x1="152.4" y1="111.76" x2="152.4" y2="127" width="0.1524" layer="91"/>
<pinref part="J8" gate="G$1" pin="3"/>
<wire x1="152.4" y1="127" x2="168.91" y2="127" width="0.1524" layer="91"/>
</segment>
</net>
<net name="N$17" class="0">
<segment>
<pinref part="MODULE1" gate="G$1" pin="IO12"/>
<wire x1="149.86" y1="104.14" x2="154.94" y2="104.14" width="0.1524" layer="91"/>
<wire x1="154.94" y1="104.14" x2="154.94" y2="129.54" width="0.1524" layer="91"/>
<pinref part="J8" gate="G$1" pin="2"/>
<wire x1="154.94" y1="129.54" x2="168.91" y2="129.54" width="0.1524" layer="91"/>
</segment>
</net>
<net name="N$18" class="0">
<segment>
<pinref part="MODULE1" gate="G$1" pin="IO13"/>
<wire x1="149.86" y1="106.68" x2="153.67" y2="106.68" width="0.1524" layer="91"/>
<wire x1="153.67" y1="106.68" x2="153.67" y2="132.08" width="0.1524" layer="91"/>
<pinref part="J8" gate="G$1" pin="1"/>
<wire x1="153.67" y1="132.08" x2="168.91" y2="132.08" width="0.1524" layer="91"/>
</segment>
</net>
</nets>
</sheet>
</sheets>
</schematic>
</drawing>
</eagle>
